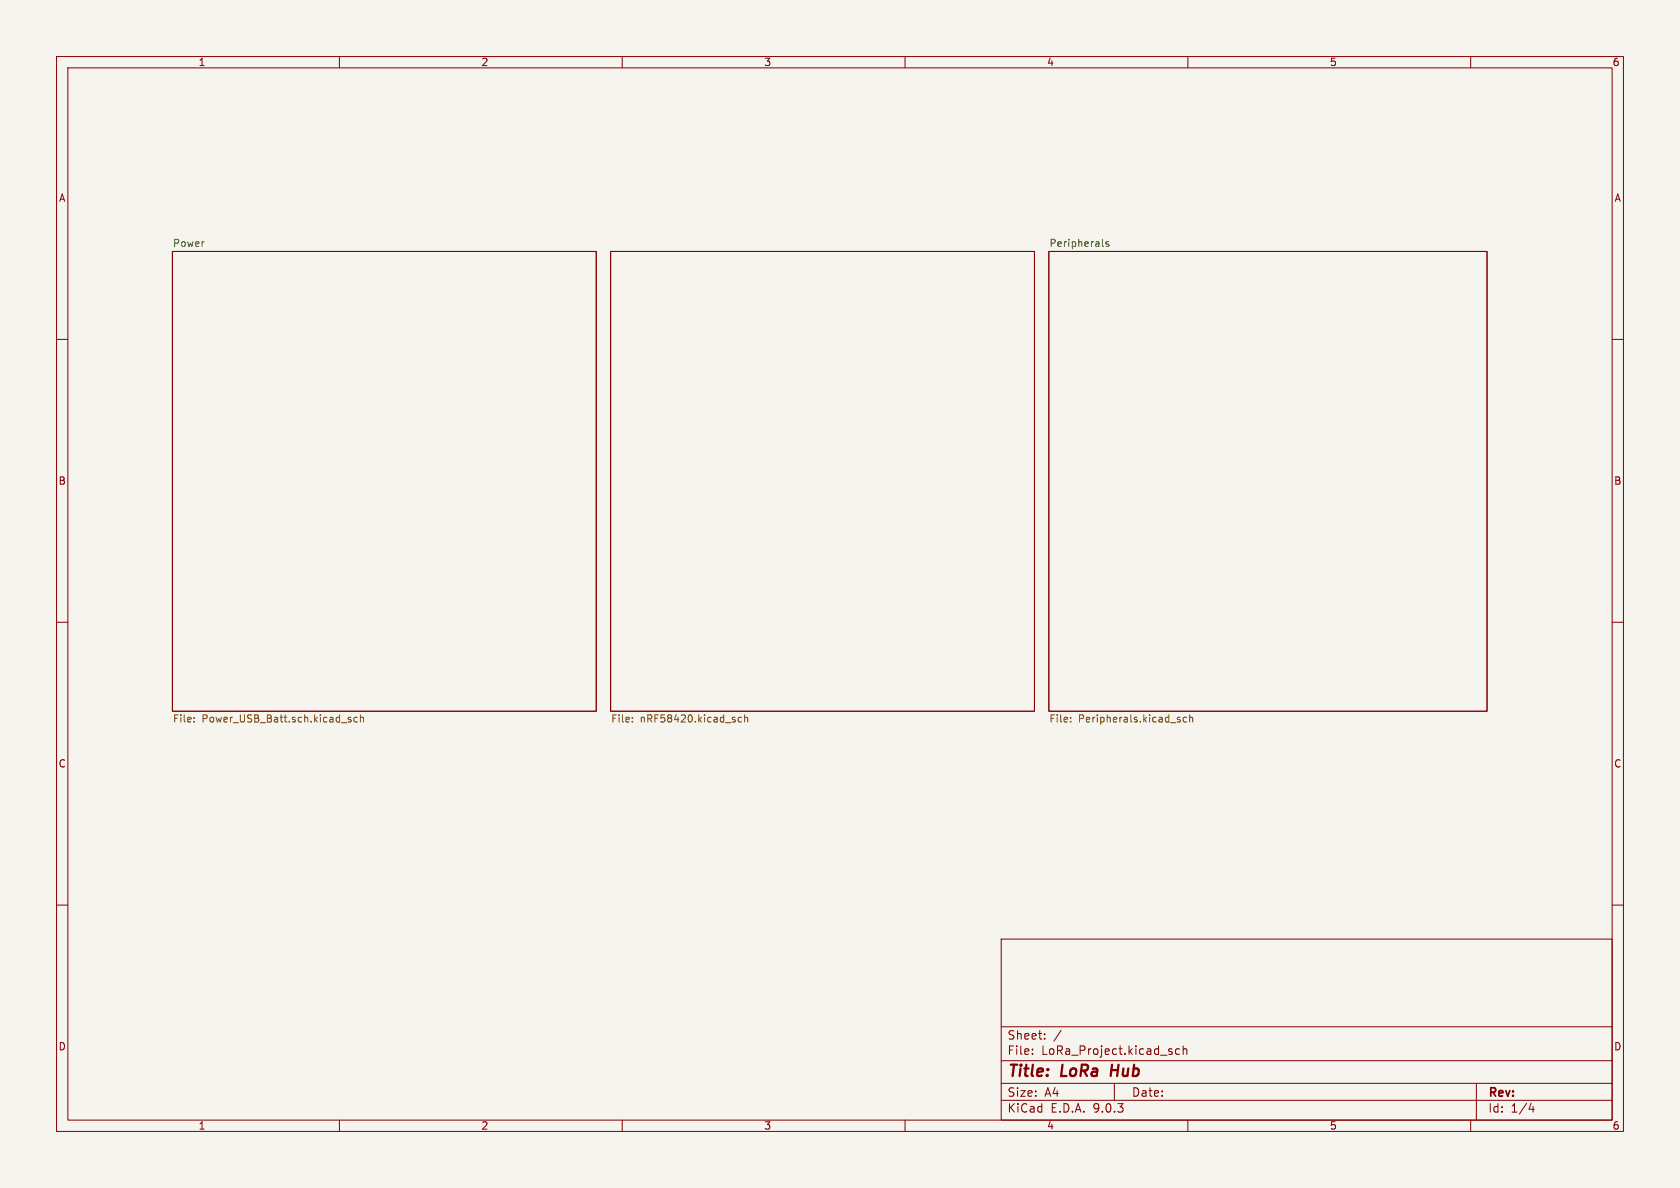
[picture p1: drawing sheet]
<svg xmlns="http://www.w3.org/2000/svg" width="297mm" height="210mm" viewBox="0 0 297 210" stroke-linecap="round" stroke-linejoin="round" font-family="sans-serif">
<path d="M0 0h297v210h-297z" fill="#f5f4ef" stroke="#f5f4ef" stroke-width=".18"/>
<g fill="none" stroke="#840000" stroke-width=".18">
<path d="M10 10h277v190h-277zM12 12h273v186h-273zM60 10v2M110 10v2M160 10v2M210 10v2M260 10v2M30.5 44.5h74.9v81.2h-74.9zM107.9 44.5h75v81.2h-75zM185.4 44.5h77.5v81.2h-77.5zM10 60h2M285 60h2"/>
<path d="M10 110h2M285 110h2M10 160h2M177 166h108v32h-108zM285 160h2M60 198v2M110 198v2M160 198v2M177 194.5h108M177 191.5h108M177 187.5h108M177 181.5h108"/>
<path d="M182.5 186.3v.1M182.5 185.5v.1M184.7 183.6v.1M184.7 182.8v.1M187.6 182.1l-1.3 2M197 191.5v3M207.2 186v.3M208.5 185.5l-.4-.1-.3 .3v.4l.2 .2h.5M209.2 185.5l.2-.1 .3 .1 .1 .9M209.2 184.9v1.5M210 198v2M260 198v2"/>
<path d="M261 191.5v6.5M270.7 195l-.4 1.1h.9M271 195.6v1"/>
</g>
<path d="M196.6 188.2l-.3 2" fill="none" stroke="#840000" stroke-width=".4"/>
<g fill="none" stroke="#725600" stroke-width=".18">
<path d="M34.3 127.5v.1M34.3 126.9v.1M61.5 127l.6 .4-.2 .2h-.4M62 126.9l-.3-.1-.2 .2M63.2 126.9l-.4-.1-.2 .2 .1 .6h.5M63.7 126.9l.2-.1 .3 .1 .1 .7M63.7 126.4v1.2M111.8 127.5v.1M111.8 126.9v.1M131.1 126.9l-.4-.1-.2 .2 .1 .6h.5M131.6 126.9l.2-.1 .3 .1 .1 .7M131.6 126.4v1.2"/>
<path d="M189.3 127.5v.1M189.3 126.9v.1M208.3 127.2l.3 .1 .1 .2-.2 .1h-.2M208.3 126.8l.3 .1M209.8 126.9l-.4-.1-.2 .2 .1 .6h.5M210.3 126.9l.2-.1 .3 .1 .1 .7M210.3 126.4v1.2"/>
</g>
<path d="M194.9 43.4l.2 .2M196 42.8l-.3-.1-.2 .2 .1 .2 .4 .1v.3h-.5" fill="none" stroke="#006464" stroke-width=".18"/>
<g font-size="2.8" fill="#840000">
<text x="178" y="190.9">Title:</text>
<text x="187.7" y="190.9">LoRa</text>
<text x="197.2" y="190.9">Hub</text>
</g>
<g font-size="2.1" fill="#840000">
<text x="178" y="184">Sheet:</text>
<text x="178" y="186.7">File:</text>
<text x="184.1" y="186.7">LoRa_Project.kicad_sch</text>
<text x="178" y="196.9">KiCad</text>
<text x="178" y="194.1">Size:</text>
<text x="184.7" y="194.1">A4</text>
<text x="185.7" y="196.9">E.D.A.</text>
<text x="193.3" y="196.9">9.0.3</text>
<text x="200" y="194.1">Date:</text>
<text x="263" y="194.3">Rev:</text>
<text x="263" y="196.9">Id:</text>
<text x="267.1" y="196.9">1/4</text>
</g>
<g font-size="1.8" fill="#840000">
<text x="35" y="11.9">1</text>
<text x="85" y="11.9">2</text>
<text x="135" y="11.9">3</text>
<text x="185" y="11.9">4</text>
<text x="235" y="11.9">5</text>
<text x="285" y="11.9">6</text>
<text x="10.3" y="35.9">A</text>
<text x="285.3" y="35.9">A</text>
<text x="10.3" y="85.9">B</text>
<text x="285.3" y="85.9">B</text>
<text x="10.3" y="135.9">C</text>
<text x="285.3" y="135.9">C</text>
<text x="10.3" y="185.9">D</text>
<text x="285.3" y="185.9">D</text>
<text x="35" y="199.9">1</text>
<text x="85" y="199.9">2</text>
<text x="135" y="199.9">3</text>
<text x="185" y="199.9">4</text>
<text x="235" y="199.9">5</text>
<text x="285" y="199.9">6</text>
</g>
<g font-size="1.8" fill="#006464">
<text x="30.5" y="43.7">Power</text>
<text x="185.4" y="43.7">Peripherals</text>
</g>
<g font-size="1.8" fill="#725600">
<text x="30.5" y="128">File:</text>
<text x="35.7" y="128">Power_USB_Batt.sch.kicad_sch</text>
<text x="107.9" y="128">File:</text>
<text x="113.2" y="128">nRF58420.kicad_sch</text>
<text x="185.4" y="128">File:</text>
<text x="190.6" y="128">Peripherals.kicad_sch</text>
</g>
</svg>
